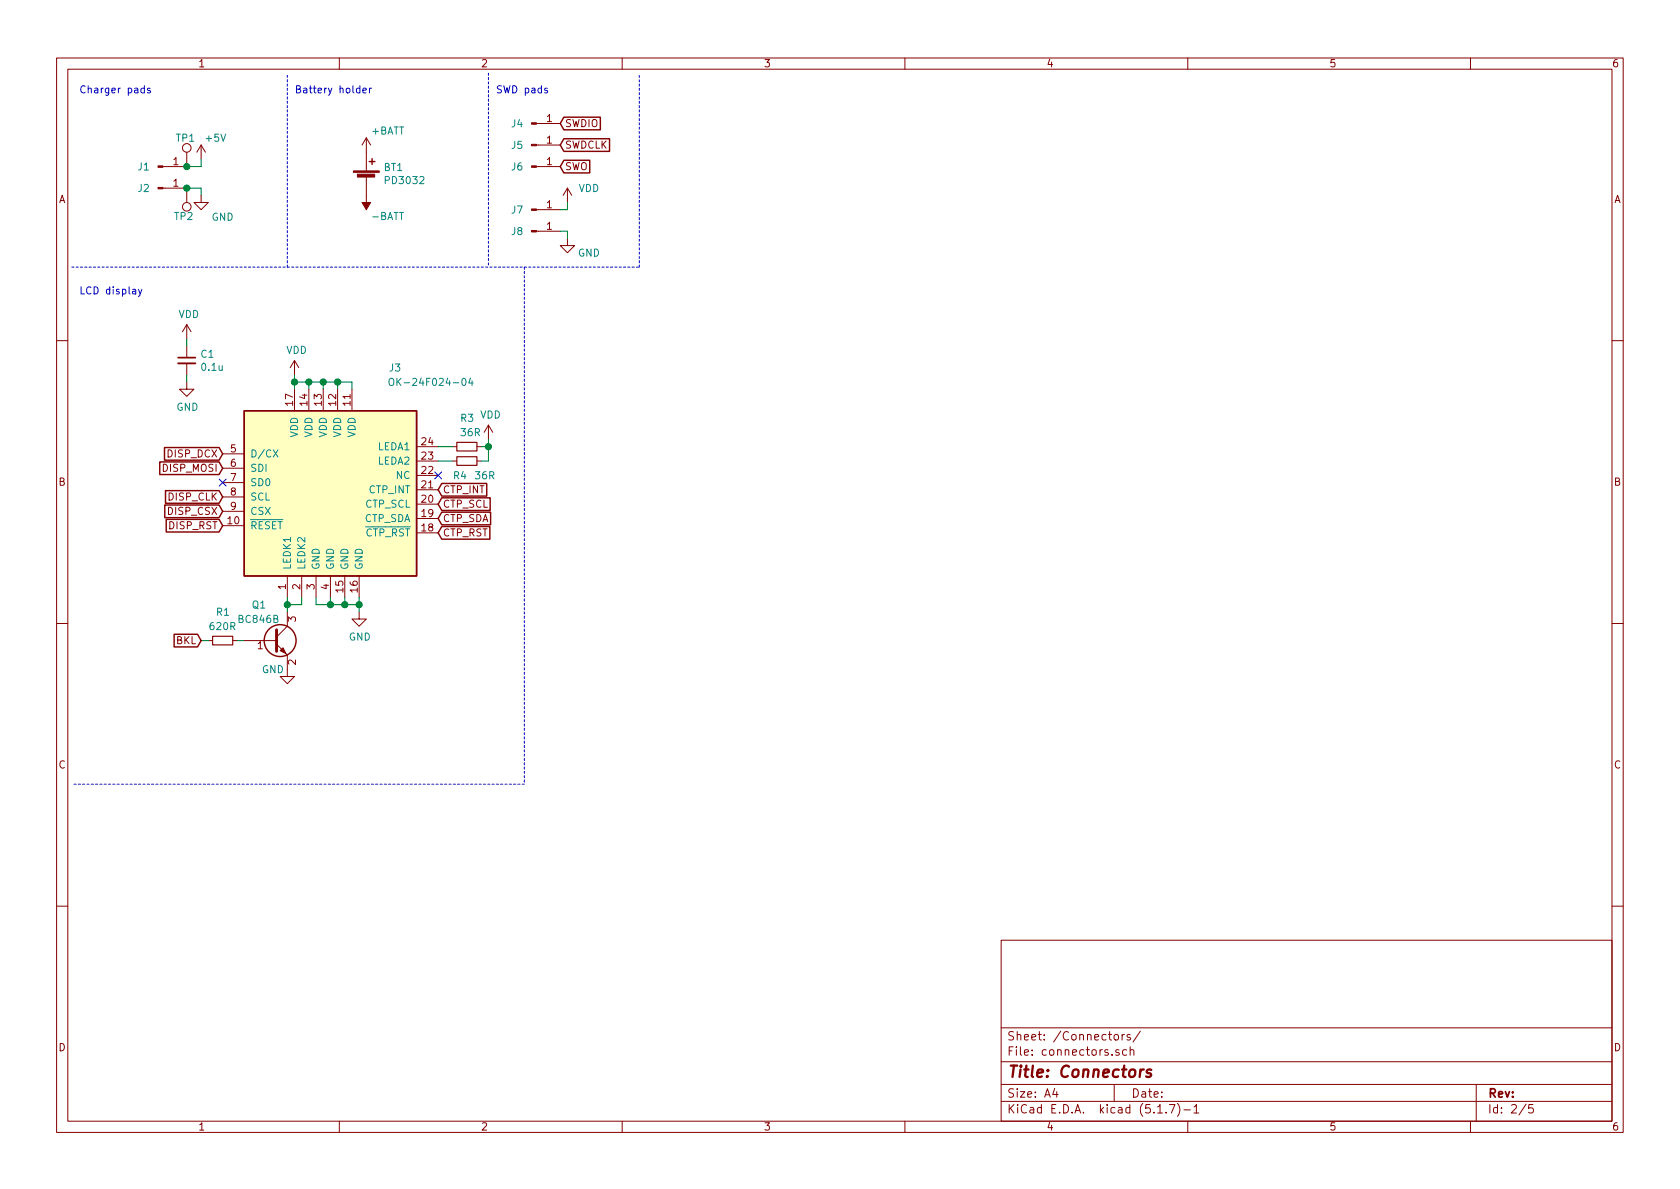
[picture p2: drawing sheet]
<svg xmlns="http://www.w3.org/2000/svg" width="297mm" height="210mm" viewBox="0 0 297 210" stroke-linecap="round" stroke-linejoin="round" font-family="sans-serif">
<g fill="none" stroke="#840000" stroke-width=".18">
<path d="M10 10.3h277v189.9h-277zM12 12.2h273v186.1h-273zM60 10.3v1.9M110 10.3v1.9M160 10.3v1.9M210 10.3v1.9M260 10.3v1.9M28.8 33.3h4.2v2.5M33 26.9v2.6h-4.2M35.6 34.5v1.3h1.2l-1.2 1.3-1.3-1.3h1.3M35.6 25.6l-.8 1.3M35.6 25.6v2.6"/>
<path d="M35.6 25.6l.7 1.3M64.8 24.4v5.8M64.8 31.2v5.9M64.8 24.4l-.8 1.2M64.8 24.4l.7 1.2M94.8 29.5h4.3M94.8 37.1h4.3M94.8 21.8h4.3M94.8 25.6h4.3M100.3 33.3l-.7 1.2M100.3 33.3v2.5M100.3 33.3l.8 1.2"/>
<path d="M33 57.4v2.5M33 57.4l-.7 1.3M33 57.4l.8 1.3M94.8 40.9h4.3M100.3 42.2v1.2h1.3l-1.3 1.3-1.2-1.3h1.2M10 60.2h2M33 67.6v1.2h1.3l-1.3 1.3-1.3-1.3h1.3M33 61.2v2M33 64.3v2M52.1 63.7v2.6M52.1 68.8v3.8M52.1 63.7l-.8 1.3"/>
<path d="M52.1 63.7l.7 1.3M54.6 68.8v3.8M57.1 68.8v3.8M59.7 68.8v3.8M62.2 68.8v3.8M73.7 79h3.8M80 79h.8M84.3 79h.8M86.4 75.2l-.8 1.2M86.4 75.2v2.5M86.4 75.2l.7 1.2M285 60.2h2"/>
<path d="M39.4 93h3.8M39.4 80.3h3.8M39.4 82.8h3.8M39.4 85.3h3.8M39.4 87.9h3.8M39.4 90.4h3.8M73.7 81.5h3.8M73.7 94.2h3.8M73.7 91.7h3.8M73.7 89.1h3.8M73.7 86.6h3.8M73.7 84.1h3.8"/>
<path d="M80 81.5h.8M84.3 81.5h.8M10 110.3h2M36.8 113.3h.8M41.1 113.3h.8M43.2 113.3h5.7M48.9 113.9l1.9 1.9v3.8h1.3l-1.3 1.3-1.3-1.3h1.3M50.8 108.2v2.5l-1.9 1.9M50.8 101.8v3.9M53.3 101.8v3.9M55.9 101.8v3.9M58.4 101.8v3.9"/>
<path d="M61 101.8v3.9M63.5 108.2v1.3h1.3l-1.3 1.2-1.3-1.2h1.3M63.5 101.8v3.9M285 110.3h2M10 160.2h2M177 166.3h108v32h-108zM285 160.2h2M60 198.3v1.9M110 198.3v1.9M160 198.3v1.9M177 194.8h108M177 191.8h108"/>
<path d="M177 187.8h108M177 181.8h108M186.5 192.5l-.4 1h1M186.8 193v1M197 191.8v3M197.1 183.1l.2-.2 .4 .2v.7l-.2 .1-.4-.1zM197.8 185.7a.37 .37 0 0 0-.5 .1v.2l.5 .2 .1 .1-.2 .3-.4-.1M198.4 182.9v1M198.8 182.9l-.4 .3M199.2 185.7l-.4-.1-.3 .3 .1 .6 .2 .1 .4-.1M199.8 185.7h.1a.37 .37 0 0 1 .6 .1v.8M199.8 183l-.3-.1-.2 .2v.3l.5 .1v.3h-.5"/>
<path d="M199.8 185.1v1.5M201.6 182.3l-1.3 2M204.7 196.8h.8M206.2 196.7v.1M206.8 195.3h.9l-.6 1.5M208.2 195.1a1.71 1.71 0 0 1 0 2.3M209.3 196.3h1.2M210 198.3v1.9M211.1 195.8l.4-.5v1.5M211.1 196.8h.9M260 198.3v1.9M261 191.8v6.5"/>
<path d="M269.8 195.2l-1.2 2M271 195.3h-.7v.7l.2-.1 .5 .1 .1 .2-.1 .5-.2 .1-.5-.1"/>
<circle cx="33" cy="36.6" r=".76"/>
<circle cx="33" cy="26.2" r=".76"/>
</g>
<path d="M202.2 189.1a.55 .55 0 0 0-.6 .4M203.6 189.2a.52 .52 0 0 0-.9 .3l.3 .3 .5 .1v.3l-.3 .2-.6-.1" fill="none" stroke="#840000" stroke-width=".41"/>
<path d="M31.5 64.3h3" fill="none" stroke="#840000" stroke-width=".33"/>
<path d="M31.5 63.2h3" fill="none" stroke="#840000" stroke-width=".3"/>
<path d="M80.8 78.2h3.5v1.6h-3.5zM80.8 80.8h3.5v1.5h-3.5zM37.6 112.5h3.5v1.5h-3.5z" fill="none" stroke="#840000" stroke-width=".2"/>
<g fill="#840000" stroke="#840000" stroke-width=".18">
<path d="M27.9 33.1h.9v.3h-.9z"/>
<path d="M27.9 29.3h.9v.3h-.9z"/>
<path d="M49.5 115.1l.5-.6 .5 1.1z"/>
<path d="M62.5 30.2h4.6v.3h-4.6z"/>
<path d="M63.2 30.8h3v.5h-3z"/>
<path d="M64 35.8h1.5l-.7 1.3z"/>
<path d="M94 40.8h.8v.2h-.8z"/>
<path d="M94 37h.8v.2h-.8z"/>
<path d="M94 21.7h.8v.3h-.8z"/>
<path d="M94 25.5h.8v.3h-.8z"/>
<path d="M94 29.3h.8v.3h-.8z"/>
</g>
<g fill="none" stroke="#840000" stroke-width=".25">
<path d="M65.3 28.6h1M65.8 28.1v1M99.7 28.3h4.6v2.3h-4.6l-.6-1.1zM99.7 20.7h6.4v2.3h-6.4l-.6-1.2zM99.7 24.5h8.1v2.3h-8.1l-.6-1.2zM29.1 79.1h9.6l.7 1.2-.7 1.1h-9.6zM43.2 72.6h30.5v29.2h-30.5zM28.2 81.7h10.5l.7 1.1-.7 1.1h-10.5zM29.1 89.3h9.6l.7 1.1-.7 1.1h-9.6zM29.3 86.8h9.4l.7 1.1-.7 1.1h-9.4zM29.4 91.8h9.3l.7 1.2-.7 1.1h-9.3zM78.1 85.5h8v2.2h-8l-.6-1.1z"/>
<path d="M78.1 88h8.6v2.3h-8.6l-.6-1.2zM78.1 90.6h8.6v2.2h-8.6l-.6-1.1zM78.1 93.1h8.5v2.2h-8.5l-.6-1.1zM30.8 112.2h4.1l.7 1.1-.7 1.1h-4.1z"/>
<circle cx="49.5" cy="113.3" r="2.82"/>
</g>
<path d="M48.9 111.4v3.8" fill="none" stroke="#840000" stroke-width=".51"/>
<path d="M43.2 72.6h30.5v29.2h-30.5z" fill="#ffffc2" stroke="#ffffc2" stroke-width=".18"/>
<path d="M48.3 79.5l.8 1.3M49.1 79.5l-.8 1.3M68.8 67.1a.45 .45 0 0 1 .8 0 .88 .88 0 0 1-.3 1.1l-.3-.1a1.07 1.07 0 0 1-.2-1zM83.2 66.8l-.3 .9h.8M83.5 67.3v.9" fill="none" stroke="#008484" stroke-width=".18"/>
<path d="M86.4 12.9v34.3M12.7 47.2h100.3M50.8 47.2v-34.3M92.7 47.2v91.5M113 47.2v-34.3M92.7 138.7h-80" fill="none" stroke="#0000c2" stroke-width=".18" stroke-dasharray=".4 .4"/>
<g fill="none" stroke="#008400" stroke-width=".18">
<path d="M33 33.3h2.6v1.2M35.6 28.2v1.3h-2.6M100.3 35.8v1.3h-1.2M33 59.9v1.3M99.1 40.9h1.2v1.3M33 66.3v1.3M52.1 67.6h10.1v1.2M52.1 66.3v2.5M54.6 67.6v1.2M57.1 67.6v1.2M59.7 67.6v1.2M77.5 79h2.5"/>
<path d="M85.1 79h1.3M86.4 77.7v3.8h-1.3M77.5 81.5h2.5M35.6 113.3h1.2M41.9 113.3h1.3M50.8 105.7v2.5M53.3 105.7v1.2h-2.5M55.9 105.7v1.2h7.6M58.4 105.7v1.2M61 105.7v1.2M63.5 105.7v2.5"/>
</g>
<path d="M25.5 15.6h-.3l-.3 .2 .1 .6h.5M25.5 15.2v1.2M26.5 15.6h-.3l-.1 .2v.1l.4 .2v.3h-.4M64.2 16l.6-.1-.1-.3h-.4l-.1 .2v.6h.5M65.3 15.6v.8M65.7 15.6h-.3l-.1 .2M96.8 15.6h-.3l-.2 .2v.1l.5 .2v.3h-.5M24.5 51.1l.3 .9M25.1 51.1l-.4 1.2-.2 .1" fill="none" stroke="#0000c2" stroke-width=".18"/>
<g fill="#008400" stroke="#008400" stroke-width=".25">
<circle cx="33" cy="29.5" r=".51"/>
<circle cx="50.8" cy="106.9" r=".51"/>
<circle cx="52.1" cy="67.6" r=".51"/>
<circle cx="54.6" cy="67.6" r=".51"/>
<circle cx="57.2" cy="67.6" r=".51"/>
<circle cx="59.7" cy="67.6" r=".51"/>
<circle cx="58.4" cy="106.9" r=".51"/>
<circle cx="33" cy="33.3" r=".51"/>
<circle cx="61" cy="106.9" r=".51"/>
<circle cx="63.5" cy="106.9" r=".51"/>
<circle cx="86.4" cy="79" r=".51"/>
</g>
<path d="M38.8 84.7l1.2 1.2M40 84.7l-1.2 1.2M76.9 83.5l1.2 1.2M78.1 83.5l-1.2 1.2" fill="none" stroke="#000084" stroke-width=".18"/>
<text font-size="2.8" fill="#840000" x="178" y="190.5">Title: Connectors</text>
<g font-size="2.1" fill="#840000">
<text x="178" y="184">Sheet: /Connectors/</text>
<text x="178" y="186.7">File: connectors.sch</text>
<text x="178" y="196.9">KiCad E.D.A. kicad (5.1.7)-1</text>
<text x="178" y="194.1">Size: A4</text>
<text x="200" y="194.1">Date:</text>
<text x="263" y="194.1">Rev:</text>
<text x="263" y="196.9">Id: 2/5</text>
</g>
<g font-size="1.8" fill="#840000">
<text x="35" y="11.9">1</text>
<text x="85" y="11.9">2</text>
<text x="135" y="11.9">3</text>
<text x="185" y="11.9">4</text>
<text x="235" y="11.9">5</text>
<text x="285" y="11.9">6</text>
<text x="96.7" y="21.6">1</text>
<text x="99.8" y="22.5">SWDIO</text>
<text x="30.6" y="29.2">1</text>
<text x="96.7" y="25.4">1</text>
<text x="96.7" y="29.2">1</text>
<text x="99.8" y="26.3">SWDCLK</text>
<text x="10.4" y="35.9">A</text>
<text x="30.6" y="33">1</text>
<text x="99.8" y="30.1">SWO</text>
<text x="285.4" y="35.9">A</text>
<text x="96.7" y="40.6">1</text>
<text x="96.7" y="36.8">1</text>
<text x="51.8" y="71.7" transform="rotate(-90 51.8 71.7)">17</text>
<text x="54.4" y="71.7" transform="rotate(-90 54.4 71.7)">14</text>
<text x="56.9" y="71.7" transform="rotate(-90 56.9 71.7)">13</text>
<text x="59.4" y="71.7" transform="rotate(-90 59.4 71.7)">12</text>
<text x="62" y="71.7" transform="rotate(-90 62 71.7)">11</text>
<text x="29" y="83.4">DISP_MOSI</text>
<text x="29.7" y="80.9">DISP_DCX</text>
<text x="40.8" y="80">5</text>
<text x="40.8" y="82.5">6</text>
<text x="74.6" y="83.8">22</text>
<text x="74.6" y="81.3">23</text>
<text x="74.6" y="78.7">24</text>
<text x="10.4" y="85.9">B</text>
<text x="29.8" y="88.5">DISP_CLK</text>
<text x="40.8" y="85.1">7</text>
<text x="40.8" y="87.6">8</text>
<text x="74.6" y="88.9">20</text>
<text x="74.6" y="86.4">21</text>
<text x="78.3" y="87.2">CTP_INT</text>
<text x="78.3" y="89.8">CTP_SCL</text>
<text x="285.4" y="85.9">B</text>
<text x="29.8" y="91.1">DISP_CSX</text>
<text x="29.9" y="93.6">DISP_RST</text>
<text x="40.3" y="92.7">10</text>
<text x="40.8" y="90.2">9</text>
<text x="74.6" y="94">18</text>
<text x="74.6" y="91.4">19</text>
<text x="78.3" y="92.3">CTP_SDA</text>
<text x="78.3" y="94.9">CTP_RST</text>
<text x="50.5" y="104.2" transform="rotate(-90 50.5 104.2)">1</text>
<text x="53.1" y="104.2" transform="rotate(-90 53.1 104.2)">2</text>
<text x="55.6" y="104.2" transform="rotate(-90 55.6 104.2)">3</text>
<text x="58.2" y="104.2" transform="rotate(-90 58.2 104.2)">4</text>
<text x="60.7" y="104.7" transform="rotate(-90 60.7 104.7)">15</text>
<text x="63.2" y="104.7" transform="rotate(-90 63.2 104.7)">16</text>
<text x="31.1" y="113.9">BKL</text>
<text x="52.3" y="110" transform="rotate(-90 52.3 110)">3</text>
<text x="45.5" y="114.8">1</text>
<text x="52.3" y="117.6" transform="rotate(-90 52.3 117.6)">2</text>
<text x="10.4" y="135.9">C</text>
<text x="285.4" y="135.9">C</text>
<text x="10.4" y="185.9">D</text>
<text x="285.4" y="185.9">D</text>
<text x="35" y="199.9">1</text>
<text x="85" y="199.9">2</text>
<text x="135" y="199.9">3</text>
<text x="185" y="199.9">4</text>
<text x="235" y="199.9">5</text>
<text x="285" y="199.9">6</text>
</g>
<g font-size="1.8" fill="#0000c2">
<text x="14" y="16.5">Charger pads</text>
<text x="52.1" y="16.5">Battery holder</text>
<text x="87.6" y="16.5">SWD pads</text>
<text x="14" y="52.1">LCD display</text>
</g>
<g font-size="1.8" fill="#008484">
<text x="65.7" y="23.8">+BATT</text>
<text x="90.5" y="22.5">J4</text>
<text x="31.2" y="25.1">TP1</text>
<text x="36.5" y="25.1">+5V</text>
<text x="90.5" y="26.3">J5</text>
<text x="24.4" y="34">J2</text>
<text x="24.4" y="30.1">J1</text>
<text x="67.9" y="30.2">BT1</text>
<text x="68.3" y="32.6">PD3032</text>
<text x="90.5" y="30.1">J6</text>
<text x="102.3" y="34">VDD</text>
<text x="30.9" y="38.9">TP2</text>
<text x="37.4" y="39">GND</text>
<text x="65.9" y="38.9">-BATT</text>
<text x="90.5" y="41.6">J8</text>
<text x="90.5" y="37.8">J7</text>
<text x="102.2" y="45.4">GND</text>
<text x="31.5" y="56.2">VDD</text>
<text x="35.6" y="63.3">C1</text>
<text x="35.8" y="65.6">0.1u</text>
<text x="50.6" y="62.6">VDD</text>
<text x="68.9" y="65.7">J3</text>
<text x="70.3" y="68.2">OK-24F024-04</text>
<text x="31.2" y="72.6">GND</text>
<text x="52.7" y="77.4" transform="rotate(-90 52.7 77.4)">VDD</text>
<text x="55.2" y="77.4" transform="rotate(-90 55.2 77.4)">VDD</text>
<text x="57.8" y="77.4" transform="rotate(-90 57.8 77.4)">VDD</text>
<text x="60.3" y="77.4" transform="rotate(-90 60.3 77.4)">VDD</text>
<text x="62.9" y="77.4" transform="rotate(-90 62.9 77.4)">VDD</text>
<text x="81.5" y="74.6">R3</text>
<text x="81.6" y="77.1">36R</text>
<text x="84.9" y="74">VDD</text>
<text x="44.2" y="80.9">D/CX</text>
<text x="44.2" y="83.4">SDI</text>
<text x="66.9" y="82.2">LEDA2</text>
<text x="66.9" y="79.6">LEDA1</text>
<text x="44.2" y="86">SD0</text>
<text x="44.2" y="88.5">SCL</text>
<text x="64.6" y="89.8">CTP_SCL</text>
<text x="65.3" y="87.2">CTP_INT</text>
<text x="70.1" y="84.7">NC</text>
<text x="80.2" y="84.8">R4</text>
<text x="84.1" y="84.8">36R</text>
<text x="44.2" y="93.6">RESET</text>
<text x="44.2" y="91.1">CSX</text>
<text x="64.4" y="92.3">CTP_SDA</text>
<text x="64.6" y="94.9">CTP_RST</text>
<text x="51.4" y="100.8" transform="rotate(-90 51.4 100.8)">LEDK1</text>
<text x="54" y="100.8" transform="rotate(-90 54 100.8)">LEDK2</text>
<text x="56.5" y="100.8" transform="rotate(-90 56.5 100.8)">GND</text>
<text x="59.1" y="100.8" transform="rotate(-90 59.1 100.8)">GND</text>
<text x="61.6" y="100.8" transform="rotate(-90 61.6 100.8)">GND</text>
<text x="64.1" y="100.8" transform="rotate(-90 64.1 100.8)">GND</text>
<text x="44.6" y="107.6">Q1</text>
<text x="37.2" y="111.4">620R</text>
<text x="38.3" y="108.9">R1</text>
<text x="42.3" y="110.2">BC846B</text>
<text x="61.7" y="113.3">GND</text>
<text x="46.3" y="119">GND</text>
</g>
</svg>
